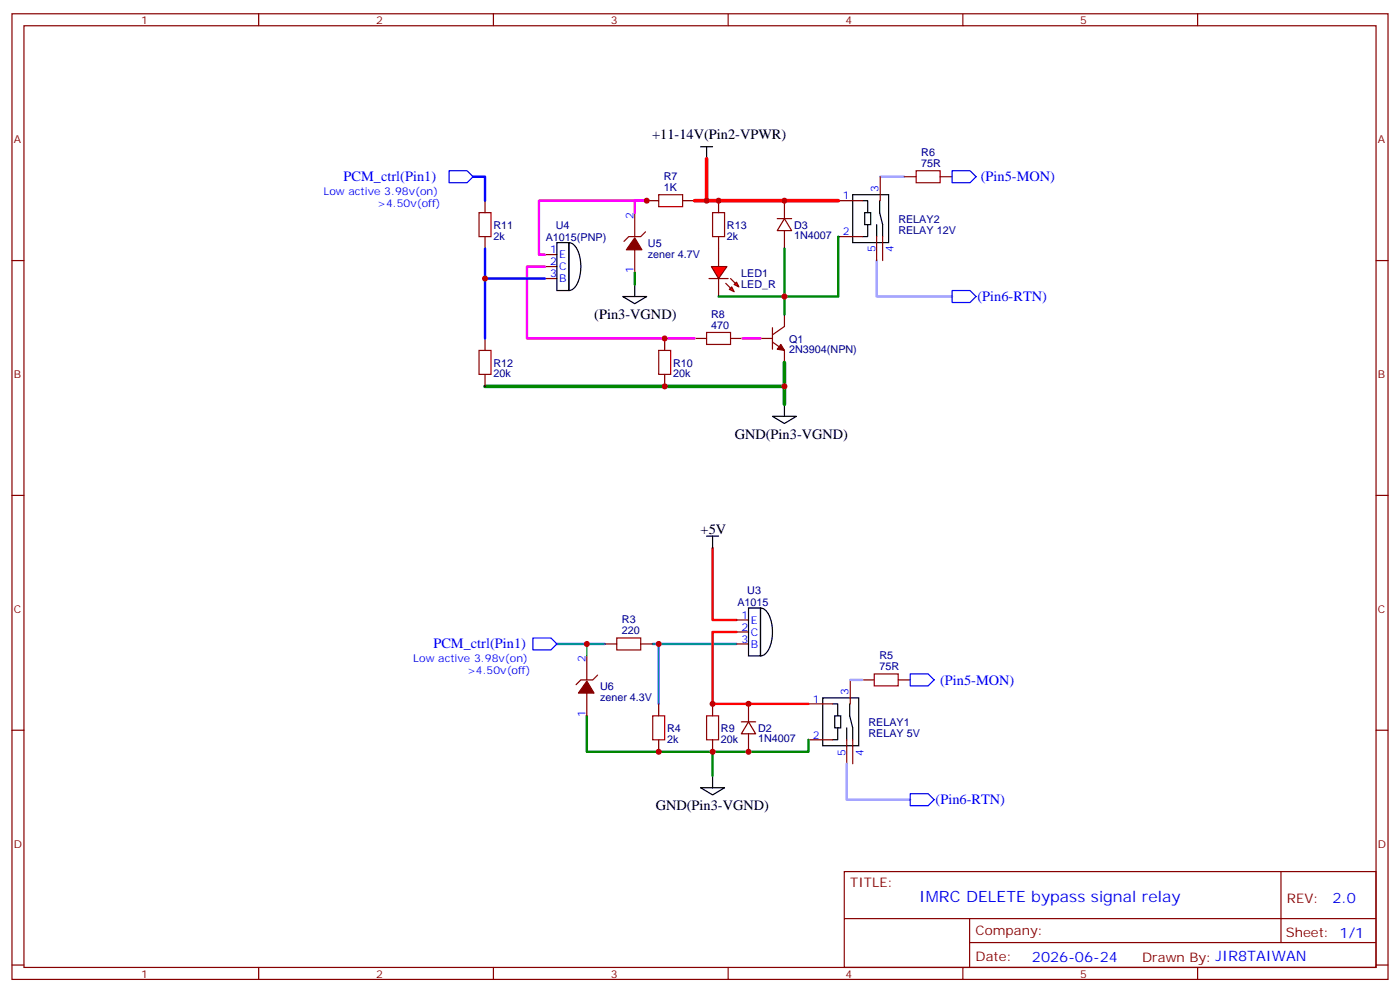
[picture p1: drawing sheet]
<svg xmlns="http://www.w3.org/2000/svg" width="412mm" height="292mm" viewBox="0 0 412 292" stroke-linecap="round" stroke-linejoin="round" font-family="sans-serif">
<g fill="none" stroke="#870000" stroke-width=".35">
<path d="M3.5 4.1h405.4v284.3h-405.4zM7.1 7.6h398.2v277.3h-398.2zM76.2 4.1v3.5M145.3 4.1v3.5M214.5 4.1v3.5M283.6 4.1v3.5M352.8 4.1v3.5M142.9 59.1v3.5M190.5 59.1h3.5M201.1 59.1h3.5M211.7 59.1v3.5M231.1 59.1v5.3"/>
<path d="M246.9 59.1h7.1M259.3 52v7.1M266.3 52h3.6M276.9 52h3.6M3.5 76.7h3.6M142.9 69.7v3.5M160.5 75h3.5M160.5 78.5h3.5M187 62.6v7.1M187 73.2v7.1M190.1 68.3l-1.4 1.4h-3.5l-1.4 1.4M211.7 69.7v3.5"/>
<path d="M229 64.4h4.2M231.1 64.4l2.1 3.5h-4.2zM231.1 67.9v5.3M246.9 69.7h7.1M258.2 69.7v7M260 69.7v7M405.3 76.7h3.6M142.9 99.7v3.5M160.5 82h3.5M195.8 99.7v3.5M204.6 99.7h3.5M215.2 99.7h3.5"/>
<path d="M224 99.7h3.5M227.5 96.5v6.3M231.1 92.6v3.5l-3.6 2.5M142.9 110.2v3.6M195.8 110.2v3.6M227.5 100.7l3.6 2.5v3.5M3.5 145.9h3.6M405.3 145.9h3.6M178.2 189.6h3.5M188.7 189.6h3.6M217 189.6h3.5M217 182.6h3.5"/>
<path d="M217 186.1h3.5M3.5 215h3.6M194 207.3v3.5M194 217.8v3.6M209.9 207.3v3.5M209.9 217.8v3.6M218.4 212.5h4.2M220.5 212.5l2.1 3.6h-4.2zM220.5 207.3v5.2M220.5 216.1v5.3M238.1 207.3h7.1M238.1 217.8h7.1"/>
<path d="M249.4 217.8v7.1M250.5 200.2v7.1M251.2 217.8v7.1M254 200.2h3.5M264.6 200.2h3.5M405.3 215h3.6M248.7 256.6h156.6v28.3h-156.6zM377.3 256.7v20.8M248.7 270.5h156.5M285.6 277.5h119.6M285.6 270.5v14.1M3.5 284.2h3.6"/>
<path d="M76.2 284.9v3.5M145.3 284.9v3.5M214.5 284.9v3.5M283.6 284.9v3.5M352.8 284.9v3.5M405.3 284.2h3.6"/>
</g>
<path d="M209.9 161.4v21.2h7.1M217 186.1h-7.1v21.2h28.2" fill="none" stroke="#f00" stroke-width=".71"/>
<path d="M164 189.6h14.2M192.3 189.6h24.7M194 189.6v17.7" fill="none" stroke="#09f" stroke-width=".71"/>
<path d="M194 57.3h7.1v3.6h-7.1zM269.9 50.3h7v3.5h-7zM141.1 62.6h3.5v7.1h-3.5zM209.9 62.6h3.5v7.1h-3.5zM208.1 97.9h7.1v3.5h-7.1zM141.1 103.2h3.5v7h-3.5zM194 103.2h3.6v7h-3.6zM181.7 187.9h7v3.5h-7zM257.5 198.4h7.1v3.6h-7.1zM192.3 210.8h3.5v7h-3.5zM208.1 210.8h3.6v7h-3.6z" fill="none" stroke="#a10000" stroke-width=".35"/>
<path d="M132.3 50.3h5.3l1.7 1.7-1.7 1.8h-5.3zM280.5 50.3h5.3l1.7 1.7-1.7 1.8h-5.3zM280.5 85.5h5.3l1.7 1.8-1.7 1.8h-5.3zM157 187.9h5.3l1.7 1.7-1.7 1.8h-5.3zM268.1 198.4h5.3l1.8 1.8-1.8 1.8h-5.3zM268.1 233.7h5.3l1.8 1.8-1.8 1.7h-5.3z" fill="none" stroke="#00f" stroke-width=".35"/>
<g fill="none" stroke="#000" stroke-width=".35">
<path d="M206.4 43.2h3.5M208.1 43.2v3.5M251.2 57.3h10.6v14.1h-10.6zM254 59.1h1.6v3.5M259.1 59.1v3.5l.9 3.5v3.6M164 71.4h3.6v14.1h-3.6zM167.6 71.4a3.6 3.6 0 0 1 2.8 2.9 11.7 11.7 0 0 1-1.2 10.5l-1.1 .7h-.5zM254.7 62.6h1.8v3.5h-1.8zM255.6 66.1v3.6h-1.6M258.2 66.1v3.6M183.4 87.3h7.1l-3.5 2.1zM187 83.8v3.5"/>
<path d="M231.1 119.1v3.5M227.5 122.6h7.1l-3.5 2.1zM208.1 157.9h3.6M209.9 157.9v3.5M220.5 179h3.5v14.1h-3.5zM224 179a3.6 3.6 0 0 1 2.9 2.9 11.7 11.7 0 0 1-1.3 10.5l-1 .7h-.6zM242.4 205.5h10.5v14.1h-10.5zM245.2 207.3h1.6v3.5M245.9 210.8h1.7v3.5h-1.7zM246.8 214.3v3.5h-1.6M249.4 214.3v3.5M250.3 207.3v3.5l.9 3.5v3.5"/>
<path d="M206.4 232h7l-3.5 2.1zM209.9 228.4v3.6"/>
</g>
<path d="M259.3 52h7M258.2 76.7v10.6h22.3M250.5 200.2h3.5M249.4 224.9v10.6h18.7" fill="none" stroke="#99f" stroke-width=".71"/>
<g fill="#870000" stroke="#870000" stroke-width=".35">
<path d="M187 70l2.1 3.6h-4.6z"/>
<path d="M230 101.4l1.1 1.8-2.1-.4z"/>
</g>
<path d="M231.1 73.2v19.4M187 80.3v3.5M172.9 210.8v10.6h37M238.1 217.8v3.6h-28.2v7" fill="none" stroke="#008700" stroke-width=".71"/>
<path d="M204.6 59.1h42.3M208.1 46.7v12.4" fill="none" stroke="#f00" stroke-width="1.1"/>
<path d="M160.5 78.5h-5.3v21.2h49.4M187 62.6v-3.5h3.5h-31.8v15.9h1.8M218.7 99.7h5.3" fill="none" stroke="#f0f" stroke-width=".71"/>
<path d="M142.9 113.8h88.2M231.1 106.7v12.4" fill="none" stroke="#008700" stroke-width="1.1"/>
<path d="M139.3 52h3.6v7.1M142.9 73.2v26.5M142.9 82h17.6" fill="none" stroke="#00f" stroke-width=".71"/>
<g fill="#f00" stroke="#870000" stroke-width=".35">
<path d="M209.5 78.5h4.6l-2.4 3.5z"/>
<path d="M208.8 82h5.7z"/>
</g>
<g fill="#870000" stroke="#870000" stroke-width=".35">
<path d="M215.2 82l1.4 1.4z"/>
<path d="M213.8 83.4l1.4 1.4z"/>
</g>
<g fill="#f00" stroke="#870000" stroke-width=".35">
<path d="M216.3 83.8l.7-.7 .7 1.4z"/>
<path d="M215.5 84.5l.8 1.4-1.5-.7z"/>
</g>
<path d="M211.7 73.2v5.3M211.7 82v5.3M172.9 193.1v7.1M176 198.8l-1.4 1.4h-3.5l-1.4 1.4M172.9 203.7v7.1" fill="none" stroke="#870000" stroke-width=".35"/>
<path d="M246.9 69.7v17.6h-35.2" fill="none" stroke="#008700" stroke-width=".71"/>
<path d="M172.9 200.6l2.1 3.5h-4.6z" fill="#870000" stroke="#870000" stroke-width=".35"/>
<path d="M172.9 189.6v3.5" fill="none" stroke="#008700" stroke-width=".35"/>
<g fill="#c00">
<circle cx="194" cy="189.6" r=".88"/>
<circle cx="220.5" cy="207.3" r=".88"/>
<circle cx="209.9" cy="207.3" r=".88"/>
<circle cx="220.5" cy="221.4" r=".88"/>
<circle cx="209.9" cy="221.4" r=".88"/>
<circle cx="231.1" cy="59.1" r=".88"/>
<circle cx="208.1" cy="59.1" r=".88"/>
<circle cx="231.1" cy="113.8" r=".88"/>
<circle cx="142.9" cy="82" r=".88"/>
<circle cx="195.8" cy="113.8" r=".88"/>
<circle cx="195.8" cy="99.7" r=".88"/>
<circle cx="190.5" cy="59.1" r=".88"/>
<circle cx="211.7" cy="59.1" r=".88"/>
<circle cx="231.1" cy="87.3" r=".88"/>
<circle cx="194" cy="221.4" r=".88"/>
<circle cx="172.9" cy="189.6" r=".88"/>
</g>
<text font-size="4.6" fill="#00f" x="270.8" y="265.7">IMRC DELETE bypass signal relay</text>
<g font-size="4.2">
<text x="192.1" y="41">+11-14V(Pin2-VPWR)</text>
<text x="175.1" y="93.9">(Pin3-VGND)</text>
<text x="216.4" y="129.2">GND(Pin3-VGND)</text>
<text x="206.4" y="157.2">+5V</text>
<text x="193.1" y="238.6">GND(Pin3-VGND)</text>
</g>
<g font-size="4.2" fill="#00f">
<text x="101.2" y="53.2">PCM_ctrl(Pin1)</text>
<text x="288.9" y="53.4">(Pin5-MON)</text>
<text x="287.9" y="88.7">(Pin6-RTN)</text>
<text x="127.7" y="190.8">PCM_ctrl(Pin1)</text>
<text x="276.9" y="201.6">(Pin5-MON)</text>
<text x="275.6" y="236.9">(Pin6-RTN)</text>
<text x="392.5" y="265.9">2.0</text>
<text x="304" y="283.3">2026-06-24</text>
</g>
<g font-size="3.9" fill="#800">
<text x="250.5" y="261.2">TITLE:</text>
<text x="379.1" y="265.9">REV:</text>
<text x="287.4" y="275.4">Company:</text>
<text x="378.7" y="276">Sheet: 1/1</text>
<text x="287.4" y="283.1">Date:</text>
<text x="336.4" y="283.2">Drawn By: JIR8TAIWAN</text>
</g>
<g font-size="3.2" fill="#800">
<text x="41.6" y="7.1">1</text>
<text x="110.8" y="7.1">2</text>
<text x="179.9" y="7.1">3</text>
<text x="249.1" y="7.1">4</text>
<text x="318.2" y="7.1">5</text>
<text x="4.1" y="42.2">A</text>
<text x="405.9" y="42.2">A</text>
<text x="4.1" y="111.3">B</text>
<text x="405.9" y="111.3">B</text>
<text x="4.1" y="180.4">C</text>
<text x="405.9" y="180.4">C</text>
<text x="4.1" y="249.6">D</text>
<text x="405.9" y="249.6">D</text>
<text x="41.6" y="287.9">1</text>
<text x="110.8" y="287.9">2</text>
<text x="179.9" y="287.9">3</text>
<text x="249.1" y="287.9">4</text>
<text x="318.2" y="287.9">5</text>
</g>
<g font-size="3.2" fill="#000080">
<text x="271.4" y="46">R6</text>
<text x="195.5" y="53">R7</text>
<text x="271.4" y="49.2">75R</text>
<text x="195.5" y="56.3">1K</text>
<text x="264.6" y="65.6">RELAY2</text>
<text x="145.3" y="70.6">2k</text>
<text x="145.3" y="67.4">R11</text>
<text x="160.8" y="70.9">A1015(PNP)</text>
<text x="163.7" y="67.4">U4</text>
<text x="214.1" y="70.6">2k</text>
<text x="214.1" y="67.4">R13</text>
<text x="233.9" y="70.4">1N4007</text>
<text x="233.9" y="67.3">D3</text>
<text x="264.6" y="68.9">RELAY 12V</text>
<text x="190.9" y="75.8">zener 4.7V</text>
<text x="190.9" y="72.7">U5</text>
<text x="218.4" y="81.5">LED1</text>
<text x="218.4" y="84.7">LED_R</text>
<text x="209.5" y="93.7">R8</text>
<text x="209.5" y="96.8">470</text>
<text x="232.5" y="100.9">Q1</text>
<text x="145.3" y="107.9">R12</text>
<text x="198.3" y="107.9">R10</text>
<text x="232.5" y="104.1">2N3904(NPN)</text>
<text x="145.3" y="111.1">20k</text>
<text x="198.3" y="111.1">20k</text>
<text x="217.2" y="178.5">A1015</text>
<text x="220.1" y="175">U3</text>
<text x="183.2" y="183.6">R3</text>
<text x="183.2" y="186.8">220</text>
<text x="259" y="197.4">75R</text>
<text x="259" y="194.2">R5</text>
<text x="176.7" y="203.2">U6</text>
<text x="176.7" y="206.4">zener 4.3V</text>
<text x="196.5" y="215.5">R4</text>
<text x="212.4" y="215.5">R9</text>
<text x="223.3" y="215.5">D2</text>
<text x="255.8" y="213.8">RELAY1</text>
<text x="196.5" y="218.7">2k</text>
<text x="212.4" y="218.7">20k</text>
<text x="223.3" y="218.6">1N4007</text>
<text x="255.8" y="217">RELAY 5V</text>
</g>
<g font-size="3.2" fill="#00f">
<text x="95.2" y="57.3">Low active 3.98v(on)</text>
<text x="248.3" y="58.7">1</text>
<text x="258.8" y="56.4" transform="rotate(-90 258.8 56.4)">3</text>
<text x="111.1" y="60.9">&gt;4.50v(off)</text>
<text x="186.6" y="64.4" transform="rotate(-90 186.6 64.4)">2</text>
<text x="248.3" y="69.3">2</text>
<text x="162" y="74.6">1</text>
<text x="164.7" y="76">E</text>
<text x="257.9" y="74.3" transform="rotate(-90 257.9 74.3)">5</text>
<text x="263.2" y="74.3" transform="rotate(-90 263.2 74.3)">4</text>
<text x="162" y="78.1">2</text>
<text x="162" y="81.7">3</text>
<text x="164.7" y="79.6">C</text>
<text x="164.7" y="83.1">B</text>
<text x="186.6" y="80.5" transform="rotate(-90 186.6 80.5)">1</text>
<text x="218.5" y="182.2">1</text>
<text x="218.5" y="185.7">2</text>
<text x="221.2" y="183.6">E</text>
<text x="218.5" y="189.3">3</text>
<text x="221.2" y="187.1">C</text>
<text x="221.2" y="190.7">B</text>
<text x="121.7" y="194.9">Low active 3.98v(on)</text>
<text x="172.5" y="194.9" transform="rotate(-90 172.5 194.9)">2</text>
<text x="137.6" y="198.4">&gt;4.50v(off)</text>
<text x="239.5" y="206.9">1</text>
<text x="249.9" y="204.6" transform="rotate(-90 249.9 204.6)">3</text>
<text x="172.5" y="211" transform="rotate(-90 172.5 211)">1</text>
<text x="239.5" y="217.5">2</text>
<text x="249.1" y="222.5" transform="rotate(-90 249.1 222.5)">5</text>
<text x="254.4" y="222.5" transform="rotate(-90 254.4 222.5)">4</text>
</g>
</svg>
